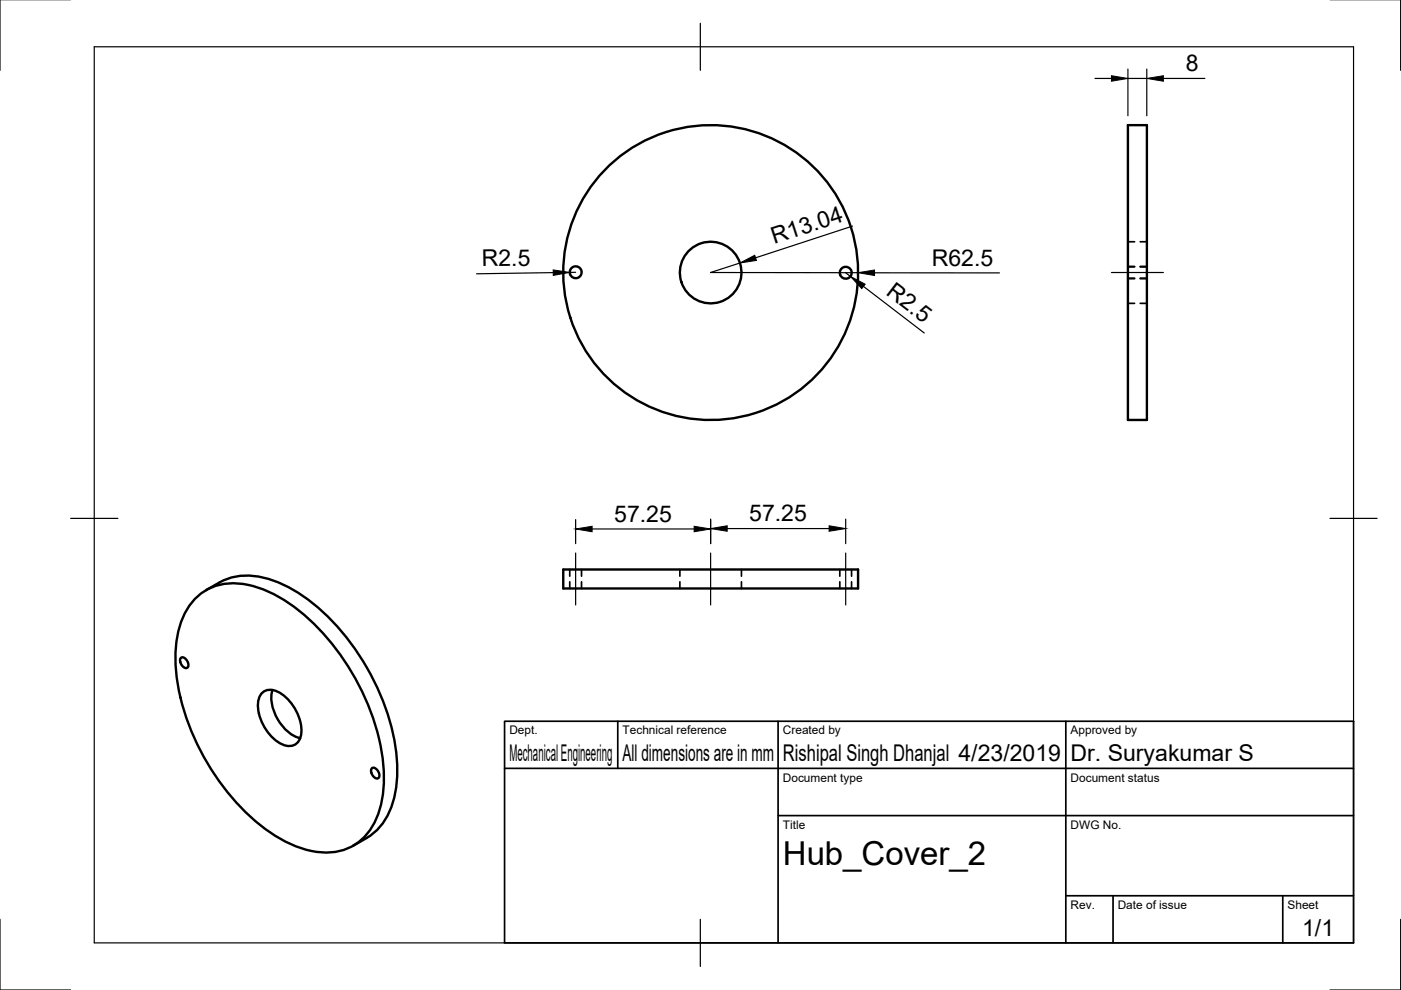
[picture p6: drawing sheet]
<svg xmlns="http://www.w3.org/2000/svg" width="297mm" height="210mm" viewBox="0 0 297 210" stroke-linecap="round" stroke-linejoin="round" font-family="sans-serif">
<!-- layer: Visible -->
<g fill="none" stroke="#000" stroke-width=".51">
<path d="M239.1 26.5h4.1v62.5h-4.1zM38.3 139.6a1.01 1.01 0 0 1 1.5 .7 .8 .8 0 0 1-.5 1.3l-.5-.3a1.73 1.73 0 0 1-.5-1.7zM41.4 126.9a11.6 11.6 0 0 1 11.2-2.9 31.7 31.7 0 0 1 16.1 10.5 49.9 49.9 0 0 1 12.7 28.7 19.8 19.8 0 0 1-3.3 13.3 11.4 11.4 0 0 1-12.1 3.9 31.7 31.7 0 0 1-16.1-10.5 49.9 49.9 0 0 1-12.7-28.7 19.8 19.8 0 0 1 3.3-13.2zM43.7 125.1a14.7 14.7 0 0 1 8.6-3.1 22.9 22.9 0 0 1 13.3 5.3 50.1 50.1 0 0 1 18.6 34.1 20.1 20.1 0 0 1-3.2 13.3l-2 2.1-1.3 .9M119.4 120.7h62.5v4.1h-62.5zM55.4 147.1a2.92 2.92 0 0 1 4-.2 9.8 9.8 0 0 1 4.4 9.1 2.57 2.57 0 0 1-3.8 1.9 9.7 9.7 0 0 1-5.2-9.4zM57.8 146.3a8.9 8.9 0 0 0 2.7 8.3 6.4 6.4 0 0 0 3.2 1.9M77.7 177.7l-2.8 1.6M78.8 163a1.01 1.01 0 0 1 1.5 .7 .8 .8 0 0 1-.5 1.4l-.5-.4a1.73 1.73 0 0 1-.5-1.7z"/>
<circle cx="122.1" cy="57.7" r="1.26"/>
<circle cx="150.7" cy="57.8" r="6.5"/>
<circle cx="150.7" cy="57.8" r="31.3"/>
<circle cx="179.3" cy="57.8" r="1.26"/>
</g>
<!-- layer: Hidden -->
<g fill="none" stroke="#000" stroke-width=".36">
<path d="M239.1 56.6h1.5M239.1 59.1h1.5M239.1 56.5h1.5M239.1 59h1.5M239.1 51.3h1.5M241.7 56.6h1.5M241.7 59.1h1.5M241.7 56.5h1.5M241.7 59h1.5M241.7 51.3h1.5M239.1 64.3h1.5M241.7 64.3h1.5"/>
<path d="M120.8 120.7v1.5M120.8 123.4v1.4M123.3 120.7v1.5M123.3 123.4v1.4M144.1 120.7v1.5M144.1 123.4v1.4M157.2 120.7v1.5M157.2 123.4v1.4M178.1 120.7v1.5M178.1 123.4v1.4M180.6 120.7v1.5M180.6 123.4v1.4"/>
</g>
<!-- layer: Border -->
<path d="M0 -.1v15M297 -.1v15M20 9.9h267v190h-267zM148.5 4.9v10M15 109.9h10M282 109.9h10M0 194.9v15h15M148.5 194.9v10M297 194.9v15h-15" fill="none" stroke="#000" stroke-width=".25"/>
<!-- layer: TitleBlock -->
<path d="M107 152.9h180v47h-180zM131 152.9v10M165 152.9v47M226 152.9v47M107 162.9h180M165 172.9h122M226 189.9h61M236 189.9v10M272 189.9v10" fill="none" stroke="#000" stroke-width=".36"/>
<!-- layer: Dimensions -->
<g fill="none" stroke="#000" stroke-width=".25">
<path d="M232.2 16.6h3.4M239.1 14.6v9.9M239.1 16.6h4M243.1 14.6v9.9M246.7 16.6h8.8M117.3 57.8l-16.3 .3M122 57.7l-1.2 .1M156.9 55.8l-6.2 2h31.2M179.3 57.8l1 .8M180.8 47.9l-20.6 6.8M185.4 57.8l26.5 .1M183.1 60.7l12.9 9.9"/>
<path d="M122 110.2v5.1M125.5 112.2h21.7M150.7 110.1v5.2M154.2 112.1h21.6M179.3 110.1v5.2"/>
</g>
<path d="M235.6 16.1l3.5 .5-3.5 .6zM243.1 16.6l3.6-.5v1.1zM117.3 57.2l3.5 .6-3.5 .6zM156.9 55.8l3.1-1.7 .4 1.1zM181.9 57.8l3.5-.6v1.2zM180.3 58.6l3.1 1.7-.7 .9zM122 112.2l3.5-.6v1.1zM147.2 111.6l3.5 .6-3.5 .5zM150.7 112.1l3.5-.6v1.1zM175.8 111.5l3.5 .6-3.5 .5z" fill="#000" stroke="#000" stroke-width=".21"/>
<!-- layer: Center Lines -->
<path d="M235.6 57.8h11.1M122 117.3v11M150.7 117.3v11M179.3 117.3v11" fill="none" stroke="#000" stroke-width=".25"/>
<text font-size="7" x="166" y="183.4">Hub_Cover_2</text>
<g font-size="4.9">
<text x="251.4" y="15.1">8</text>
<text x="164.1" y="51.7" transform="rotate(-18 164.1 51.7)">R13.04</text>
<text x="102.2" y="56.5" transform="rotate(-1 102.2 56.5)">R2.5</text>
<text x="197.5" y="56.3">R62.5</text>
<text x="187.7" y="62.3" transform="rotate(38 187.7 62.3)">R2.5</text>
<text x="130.2" y="110.6">57.25</text>
<text x="158.9" y="110.5">57.25</text>
<text x="108" y="161.4">Mechanical Engineering</text>
<text x="132" y="161.4">All dimensions are in mm</text>
<text x="166" y="161.4">Rishipal Singh Dhanjal 4/23/2019</text>
<text x="227" y="161.4">Dr. Suryakumar S</text>
<text x="276.1" y="198.6">1/1</text>
</g>
<g font-size="2.5">
<text x="108" y="155.7">Dept.</text>
<text x="132" y="155.7">Technical reference</text>
<text x="166" y="155.7">Created by</text>
<text x="227" y="155.7">Approved by</text>
<text x="166" y="165.7">Document type</text>
<text x="227" y="165.7">Document status</text>
<text x="166" y="175.7">Title</text>
<text x="227" y="175.7">DWG No.</text>
<text x="227" y="192.7">Rev.</text>
<text x="237" y="192.7">Date of issue</text>
<text x="273" y="192.7">Sheet</text>
</g>
</svg>
